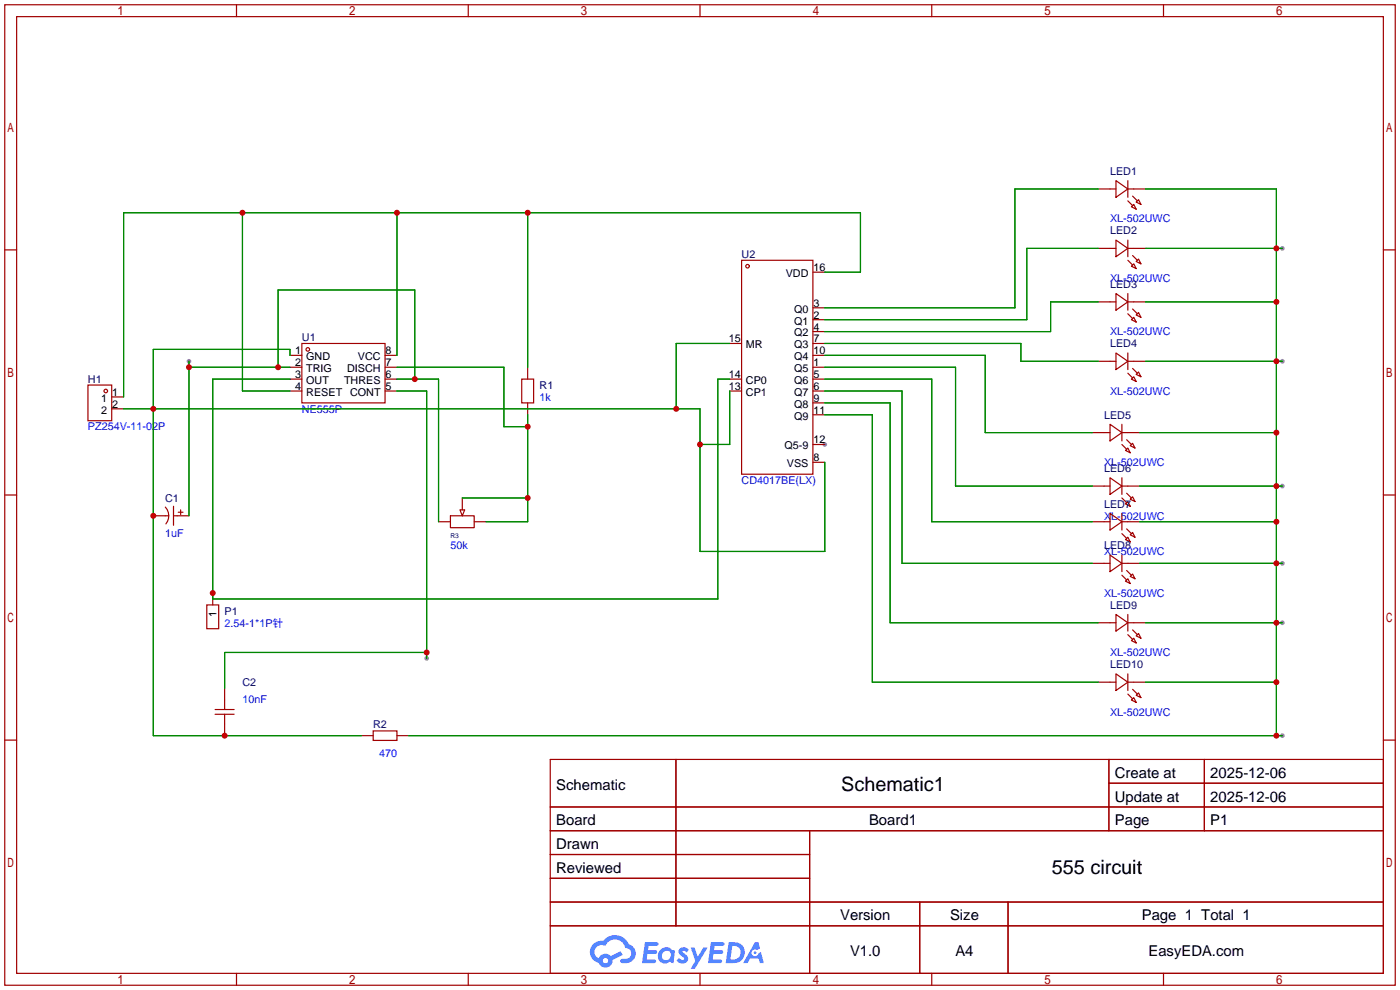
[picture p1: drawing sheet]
<svg xmlns="http://www.w3.org/2000/svg" width="299mm" height="212mm" viewBox="0 0 299 212" stroke-linecap="round" stroke-linejoin="round" font-family="sans-serif">
<g fill="#999">
<circle cx="176.3" cy="95" r=".51"/>
<circle cx="274.1" cy="53.1" r=".51"/>
<circle cx="274.1" cy="77.2" r=".51"/>
<circle cx="274.1" cy="103.9" r=".51"/>
<circle cx="274.1" cy="120.4" r=".51"/>
<circle cx="274.1" cy="133.1" r=".51"/>
<circle cx="274.1" cy="157.2" r=".51"/>
<circle cx="91.2" cy="140.7" r=".51"/>
<circle cx="40.4" cy="77.2" r=".51"/>
</g>
<g fill="none" stroke="#a10000" stroke-width=".25">
<path d="M1 1h297.2v209.6h-297.2zM3.6 3.6h292.1v204.4h-292.1zM50.5 1v2.6M100.1 1v2.6M149.6 1v2.6M199.1 1v2.6M248.7 1v2.6M1 53.4h2.6M295.7 53.4h2.5M1 105.8h2.6M295.7 105.8h2.5M1 158.2h2.6"/>
<path d="M295.7 158.2h2.5M117.6 162.3h178.1v45.7h-178.1zM117.6 172.5h178.1M117.6 177.5h178.1M144.5 162.3v35.6M173 177.5v30.5M237 162.3v15.2M237 167.4h58.7M257.4 162.3v15.2M117.6 182.6h55.4M117.6 192.8h178.1M117.6 187.7h55.4"/>
<path d="M117.6 197.9h178.1M196.6 192.8v15.2M215.4 192.8v15.2M50.5 208v2.6M100.1 208v2.6M149.6 208v2.6M199.1 208v2.6M248.7 208v2.6"/>
</g>
<g fill="#5487ff">
<path d="M145.3 202.7a1.3 1.3 0 0 1 1.9 .3l-.4 .6a.54 .54 0 0 0-.9-.2l.1 .2a1.34 1.34 0 0 1 .9 1.8 1.47 1.47 0 0 1-2.3-.1l.5-.6 .8 .5a.31 .31 0 0 0 .4-.3 .31 .31 0 0 0-.3-.4 1.12 1.12 0 0 1-.7-1.8z"/>
<path d="M147.6 202.5h.9l.6 2 1.2-2h.9l-2.7 4.6h-.9l1-1.7z"/>
<path d="M137.8 201.4h1.7a1.31 1.31 0 0 1 1.2 .2 .4 .4 0 0 1-.3 .5l-1.8 .1-.1 .9h1.6a.4 .4 0 0 1 .4 .4 .4 .4 0 0 1-.5 .4h-1.6l-.2 1.2h1.4a.46 .46 0 0 1 .5 0 .46 .46 0 0 1 .1 .5l-.4 .2h-2.6z"/>
<path d="M151.9 201.4h1.7a1.32 1.32 0 0 1 1.2 .2 .39 .39 0 0 1-.3 .5l-1.8 .1-.1 .9h1.6a.4 .4 0 0 1 .4 .4 .4 .4 0 0 1-.4 .4h-1.7l-.2 1.2h1.4a.46 .46 0 0 1 .5 0 .46 .46 0 0 1 .1 .5l-.4 .2h-2.6z"/>
<path d="M161.3 201.4h.8l.3 1.3-.6 .4a.75 .75 0 0 0-1.1 .3 .75 .75 0 0 0 .5 1 .75 .75 0 0 0 .9-.7l.5-.2 .6 2.3h-.8l-.3-.9h-1.8l-.5 .9h-1z"/>
<path d="M155.7 201.4l-.6 4.4h1.5a2.27 2.27 0 0 0 2.6-2.2 2.27 2.27 0 0 0-2.7-2.2zM156.5 202.1a1.5 1.5 0 0 1 1.8 1.6 1.5 1.5 0 0 1-1.9 1.4h-.3z"/>
<path d="M141.2 203a1.6 1.6 0 0 0-.3 2.3 1.6 1.6 0 0 0 2.3 .2l.7 .3 .3-2.4-.1-.3-.5-.1a1.58 1.58 0 0 0-2.4 0zM141.8 203.5a.98 .98 0 0 1 1.6 .4 .98 .98 0 0 1-1.1 1.3 .94 .94 0 0 1-.9-.7 .94 .94 0 0 1 .4-1z"/>
<path d="M126.8 201.8a2.37 2.37 0 0 0 1.1 4 1.54 1.54 0 0 0 1.8 1 1.54 1.54 0 0 0 1.2-1.6l2.2-1.1-.5-.8-2 1a1.57 1.57 0 0 0-2.7 .5 1.5 1.5 0 0 1-.7-2.1 1.5 1.5 0 0 1 2.2-.5 2.23 2.23 0 0 1 2.3-1.4 2.23 2.23 0 0 1 2 1.8 1.16 1.16 0 0 1 1.2 1.1 1.16 1.16 0 0 1-1.1 1.2h-.7a.47 .47 0 0 0-.5 .4 .47 .47 0 0 0 .4 .5 2.17 2.17 0 0 0 2.5-.9 2.17 2.17 0 0 0-.3-2.7l-.8-.4a3.2 3.2 0 0 0-5.5-.7l-1.1 .1zM128.8 205.3a.6 .6 0 0 1 1.2 0 .6 .6 0 0 1-1.2 0z"/>
<circle cx="161.4" cy="203.6" r=".28"/>
</g>
<g fill="none" stroke="#a10000" stroke-width=".25">
<path d="M238.5 38.6l2.5 1.8-2.5 1.8zM241 38.6v3.6M158.5 55.6h15.2v45.7h-15.2zM173.7 58.2h2.6M234.7 40.4h3.8M234.7 53.1h3.8M238.5 51.3l2.5 1.8-2.5 1.8zM241 42.9l1.1 1M241 40.4h3.9M241 51.3v3.6M241 55.6l1.1 1M241 53.1h3.9"/>
<path d="M241.8 44.2l.5-.5 .5 1zM241.8 56.9l.5-.5 .5 1zM242.1 41.9l1 1M242.1 54.6l1 1M242.8 43.2l.5-.5 .5 1zM242.8 55.9l.5-.5 .5 1zM62 75.9h2.5M62 78.5h2.5M64.5 73.4h17.8v12.7h-17.8zM82.3 75.9h2.5M82.3 78.5h2.5M112.8 78.5v2.5"/>
<path d="M156 73.4h2.5M173.7 75.9h2.6M173.7 78.5h2.6M173.7 73.4h2.6M173.7 70.9h2.6M173.7 68.3h2.6M173.7 65.8h2.6M234.7 64.5h3.8M234.7 77.2h3.8M238.5 62.7l2.5 1.8-2.5 1.8zM238.5 75.4l2.5 1.8-2.5 1.8zM241 62.7v3.6"/>
<path d="M241 75.4v3.6M241 67.1l1.1 1M241 64.5h3.9M241 79.8l1.1 1M241 77.2h3.9M241.8 68.3l.5-.5 .5 1zM242.1 66l1 1.1M242.1 78.7l1 1.1M242.8 67.3l.5-.5 .5 1zM18.8 82.3h5.1v7.6h-5.1zM23.9 84.8h2.5M23.9 87.4h2.5"/>
<path d="M62 81h2.5M62 83.6h2.5M82.3 81h2.5M82.3 83.6h2.5M111.5 81h2.5v5.1h-2.5zM112.8 86.1v2.5M156 81h2.5M156 83.6h2.5M173.7 81h2.6M173.7 83.6h2.6M173.7 98.8h2.6M173.7 88.6h2.6"/>
<path d="M173.7 86.1h2.6M173.7 95h2.6M233.4 92.5h3.8M237.2 90.7l2.6 1.8-2.6 1.7zM239.8 95l1 1M239.8 92.5h3.8M239.8 90.7v3.5M240.5 96.3l.5-.5 .6 1zM240.8 94l1 1M241.6 95.2l.5-.5 .5 1.1zM241.8 81l.5-.5 .5 1zM242.8 80l.5-.5 .5 1z"/>
<path d="M32.8 110.2h3.3M35.3 108.4a2.74 2.74 0 0 1 .2 3.6M37.1 108.2v4.1M37.1 110.2h3.3M38.1 109.5h1M38.6 109v1M93.7 111.5h2.6M96.3 110.2h5v2.6h-5zM98.3 109h1l-.5 1.2zM98.8 106.4v2.6M101.3 111.5h2.6M233.4 111.5h3.8"/>
<path d="M233.4 103.9h3.8M237.2 102.1l2.6 1.8-2.6 1.8zM237.2 109.7l2.6 1.8-2.6 1.8zM237.2 118.6l2.6 1.8-2.6 1.8zM239.8 111.5h3.8M239.8 102.1v3.6M239.8 109.7v3.6M239.8 118.6v3.6M239.8 106.4l1 1M239.8 103.9h3.8M239.8 114l1 1.1M240.5 107.7l.5-.5 .6 1z"/>
<path d="M240.5 115.3l.5-.5 .6 1zM240.8 105.4l1 1M240.8 113l1 1M241.6 106.7l.5-.5 .5 1zM241.6 114.3l.5-.5 .5 1zM44.2 129.3h2.5v5.1h-2.5zM45.5 126.7v2.6M233.4 120.4h3.8M234.7 133.1h3.8M238.5 131.3l2.5 1.8-2.5 1.8zM239.8 122.9l1 1.1M239.8 120.4h3.8"/>
<path d="M240.5 124.2l.5-.5 .6 1zM240.8 121.9l1 1M241 131.3v3.6M241 135.6l1.1 1.1M241 133.1h3.9M241.6 123.2l.5-.5 .5 1zM241.8 136.9l.5-.5 .5 1zM242.1 134.6l1 1M242.8 135.9l.5-.5 .5 1zM46 152.7h4M46 151.6h4M48 147.1v4.5"/>
<path d="M48 152.7v4.5M77.2 157.2h2.6M79.8 156.2h5v2h-5zM84.8 157.2h2.6M234.7 145.8h3.8M238.5 144l2.5 1.8-2.5 1.8zM241 144v3.6M241 148.3l1.1 1.1M241 145.8h3.9M241.8 149.6l.5-.5 .5 1zM242.1 147.3l1 1M242.8 148.6l.5-.5 .5 1z"/>
<circle cx="159.8" cy="56.9" r=".38"/>
<circle cx="65.8" cy="74.7" r=".38"/>
<circle cx="22.6" cy="83.6" r=".38"/>
</g>
<g fill="none" stroke="#008700" stroke-width=".25">
<path d="M51.8 45.5v38.1h10.2M84.8 45.5v30.4M112.8 45.5v33M176.3 58.2h7.6v-12.7h-157.5v39.3M234.7 53.1h-15.2v15.2h-43.2M234.7 40.4h-17.8v25.4h-40.6M244.9 53.1h29.2M244.9 40.4h27.9v116.8M40.4 78.5h21.6M40.4 77.2v33M59.4 78.5v-16.5h29.2v19M62 75.9v-1.2h-29.2v82.5h44.4"/>
<path d="M84.8 78.5h22.9v12.7h5.1M156 73.4h-11.5v14M176.3 73.4h41.9v3.8h16.5M176.3 75.9h34.3v16.6h22.8M176.3 78.5h27.9v25.4h29.2M234.7 64.5h-10.2v6.4h-48.2M244.9 64.5h27.9M244.9 77.2h29.2M26.4 87.4h123.2v30.5h26.7v-19.1M62 81h-16.5v47h107.9v-47h2.6M84.8 83.6h6.4v57.1M84.8 81h8.9v30.5"/>
<path d="M112.8 88.6v22.9h-8.9M156 83.6v11.4h-6.4M176.3 81h22.8v30.5h34.3M176.3 83.6h16.5v36.8h40.6M176.3 86.1h13.9v47h44.5M176.3 88.6h10.1v57.2h48.3M243.6 92.5h29.2M98.8 106.4h14M243.6 103.9h30.5M243.6 111.5h29.2M91.2 139.4h-43.2v7.7M243.6 120.4h30.5"/>
<path d="M244.9 133.1h29.2M87.4 157.2h186.7M244.9 145.8h27.9"/>
</g>
<g fill="#c00">
<circle cx="272.8" cy="53.1" r=".63"/>
<circle cx="272.8" cy="64.5" r=".63"/>
<circle cx="272.8" cy="77.2" r=".63"/>
<circle cx="272.8" cy="92.5" r=".63"/>
<circle cx="272.8" cy="103.9" r=".63"/>
<circle cx="272.8" cy="111.5" r=".63"/>
<circle cx="272.8" cy="120.4" r=".63"/>
<circle cx="272.8" cy="133.1" r=".63"/>
<circle cx="272.8" cy="145.8" r=".63"/>
<circle cx="272.8" cy="157.2" r=".63"/>
<circle cx="91.2" cy="139.4" r=".63"/>
<circle cx="59.4" cy="78.5" r=".63"/>
<circle cx="88.6" cy="81" r=".63"/>
<circle cx="40.4" cy="78.5" r=".63"/>
<circle cx="112.8" cy="45.5" r=".63"/>
<circle cx="84.8" cy="45.5" r=".63"/>
<circle cx="51.8" cy="45.5" r=".63"/>
<circle cx="112.8" cy="91.2" r=".63"/>
<circle cx="112.8" cy="106.4" r=".63"/>
<circle cx="32.8" cy="87.4" r=".63"/>
<circle cx="32.8" cy="110.2" r=".63"/>
<circle cx="48" cy="157.2" r=".63"/>
<circle cx="144.5" cy="87.4" r=".63"/>
<circle cx="149.6" cy="95" r=".63"/>
<circle cx="45.5" cy="126.7" r=".63"/>
</g>
<g font-size="4.2">
<text x="179.8" y="169">Schematic1</text>
<text x="224.8" y="186.8">555 circuit</text>
</g>
<g font-size="3.2">
<text x="238.3" y="166.2">Create at</text>
<text x="258.7" y="166.2">2025-12-06</text>
<text x="118.9" y="168.8">Schematic</text>
<text x="238.3" y="171.3">Update at</text>
<text x="258.7" y="171.3">2025-12-06</text>
<text x="118.9" y="176.4">Board</text>
<text x="185.7" y="176.4">Board1</text>
<text x="238.3" y="176.4">Page</text>
<text x="258.7" y="176.4">P1</text>
<text x="118.9" y="181.5">Drawn</text>
<text x="118.9" y="186.5">Reviewed</text>
<text x="179.5" y="196.7">Version</text>
<text x="203" y="196.7">Size</text>
<text x="244" y="196.7">Page 1 Total 1</text>
<text x="181.7" y="204.3">V1.0</text>
<text x="204.2" y="204.3">A4</text>
<text x="245.4" y="204.3">EasyEDA.com</text>
</g>
<g font-size="2.3" fill="#000080">
<text x="237.2" y="37.4">LED1</text>
<text x="237.2" y="50.1">LED2</text>
<text x="158.5" y="55.2">U2</text>
<text x="237.2" y="61.5">LED3</text>
<text x="64.5" y="72.9">U1</text>
<text x="237.2" y="74.2">LED4</text>
<text x="18.8" y="81.8">H1</text>
<text x="115.3" y="83.1">R1</text>
<text x="236" y="89.5">LED5</text>
<text x="236" y="100.9">LED6</text>
<text x="35.3" y="107.2">C1</text>
<text x="236" y="108.5">LED7</text>
<text x="236" y="117.4">LED8</text>
<text x="48" y="131.4">P1</text>
<text x="237.2" y="130.1">LED9</text>
<text x="237.2" y="142.8">LED10</text>
<text x="51.8" y="146.6">C2</text>
<text x="79.8" y="155.5">R2</text>
</g>
<g font-size="2.3" fill="#00f">
<text x="237.2" y="47.5">XL-502UWC</text>
<text x="237.2" y="60.2">XL-502UWC</text>
<text x="237.2" y="71.7">XL-502UWC</text>
<text x="64.5" y="88.2">NE555P</text>
<text x="115.3" y="85.6">1k</text>
<text x="237.2" y="84.4">XL-502UWC</text>
<text x="18.8" y="92">PZ254V-11-02P</text>
<text x="236" y="99.6">XL-502UWC</text>
<text x="158.5" y="103.4">CD4017BE(LX)</text>
<text x="236" y="111">XL-502UWC</text>
<text x="35.3" y="114.9">1uF</text>
<text x="96.3" y="117.4">50k</text>
<text x="236" y="118.7">XL-502UWC</text>
<text x="236" y="127.6">XL-502UWC</text>
<text x="48" y="133.9">2.54-1*1P针</text>
<text x="237.2" y="140.3">XL-502UWC</text>
<text x="51.8" y="150.2">10nF</text>
<text x="237.2" y="153">XL-502UWC</text>
<text x="81" y="161.8">470</text>
</g>
<g font-size="2.3">
<text x="167.9" y="59.2">VDD</text>
<text x="173.9" y="57.9">16</text>
<text x="173.9" y="65.6">3</text>
<text x="169.7" y="71.9">Q2</text>
<text x="169.7" y="69.4">Q1</text>
<text x="169.7" y="66.8">Q0</text>
<text x="173.9" y="70.6">4</text>
<text x="173.9" y="68.1">2</text>
<text x="63.1" y="75.7">1</text>
<text x="65.5" y="77">GND</text>
<text x="76.5" y="77">VCC</text>
<text x="82.4" y="75.7">8</text>
<text x="155.8" y="73.2">15</text>
<text x="159.4" y="74.4">MR</text>
<text x="169.7" y="77">Q4</text>
<text x="169.7" y="74.4">Q3</text>
<text x="173.9" y="75.7">10</text>
<text x="173.9" y="73.2">7</text>
<text x="63.1" y="78.3">2</text>
<text x="63.1" y="80.8">3</text>
<text x="63.1" y="83.3">4</text>
<text x="65.5" y="79.5">TRIG</text>
<text x="65.5" y="82.1">OUT</text>
<text x="73.5" y="82.1">THRES</text>
<text x="74.2" y="79.5">DISCH</text>
<text x="82.4" y="83.3">5</text>
<text x="82.4" y="80.8">6</text>
<text x="82.4" y="78.3">7</text>
<text x="155.8" y="80.8">14</text>
<text x="155.8" y="83.3">13</text>
<text x="159.4" y="82.1">CP0</text>
<text x="169.7" y="82.1">Q6</text>
<text x="169.7" y="79.5">Q5</text>
<text x="173.9" y="83.3">6</text>
<text x="173.9" y="80.8">5</text>
<text x="173.9" y="78.3">1</text>
<text x="21.7" y="85.9">1</text>
<text x="21.7" y="88.4">2</text>
<text x="24" y="84.6">1</text>
<text x="24" y="87.1">2</text>
<text x="65.5" y="84.6">RESET</text>
<text x="74.8" y="84.6">CONT</text>
<text x="159.4" y="84.6">CP1</text>
<text x="169.7" y="89.7">Q9</text>
<text x="169.7" y="87.1">Q8</text>
<text x="169.7" y="84.6">Q7</text>
<text x="173.9" y="88.4">11</text>
<text x="173.9" y="85.9">9</text>
<text x="173.9" y="94.8">12</text>
<text x="167.7" y="96">Q5-9</text>
<text x="168.2" y="99.8">VSS</text>
<text x="173.9" y="98.6">8</text>
<text x="46.3" y="131.8" transform="rotate(-90 46.3 131.8)">1</text>
</g>
<text font-size="1.4" fill="#000080" x="96.3" y="114.9">R3</text>
</svg>
